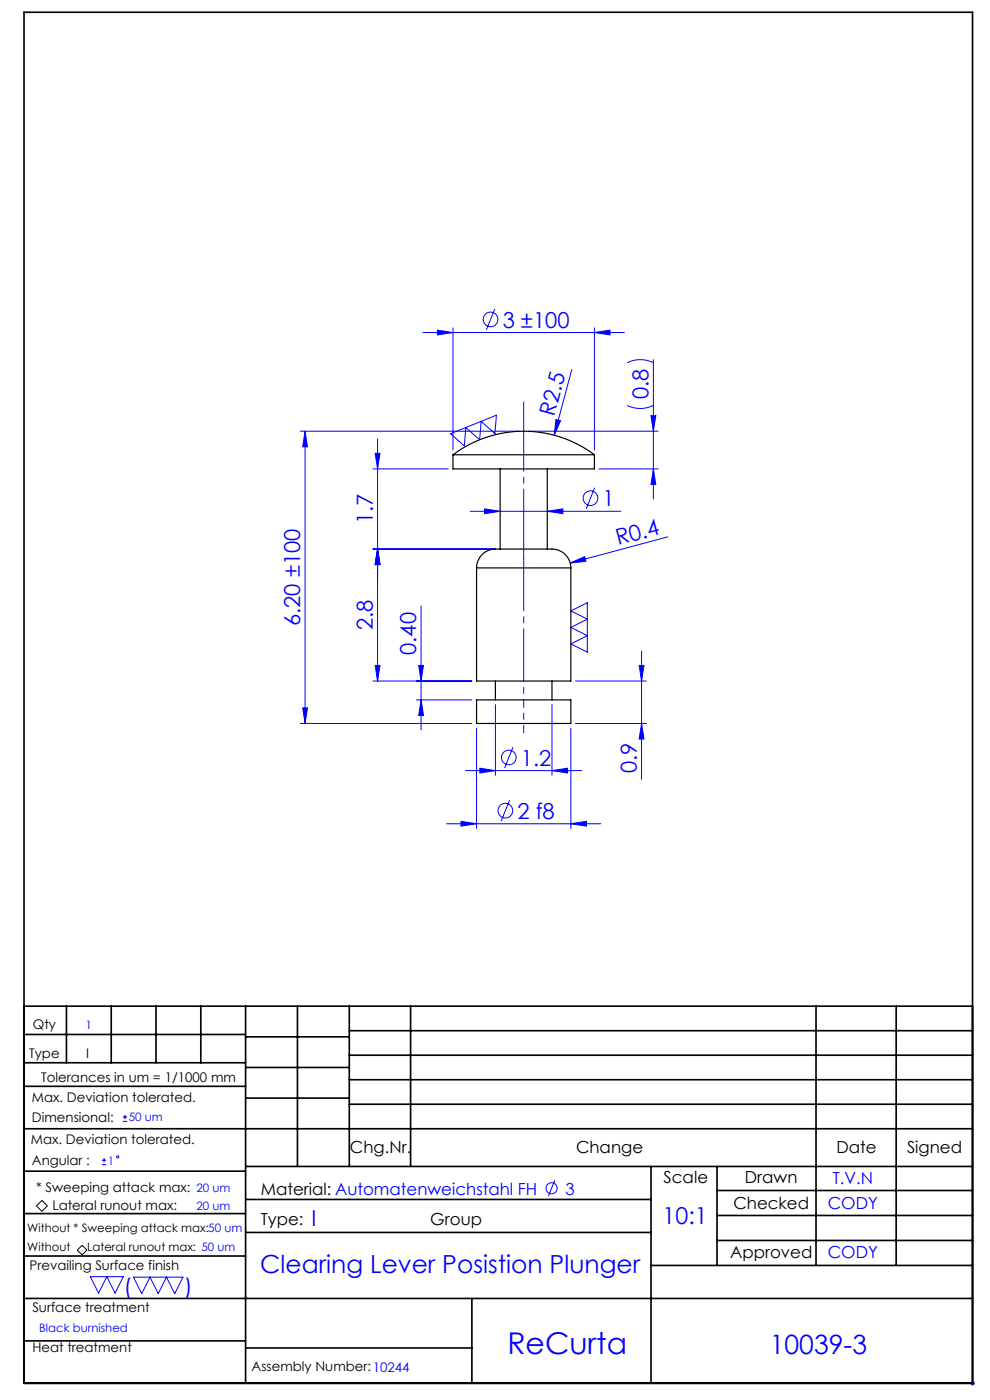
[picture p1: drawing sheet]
<svg xmlns="http://www.w3.org/2000/svg" width="210mm" height="297mm" viewBox="0 0 210 297" stroke-linecap="round" stroke-linejoin="round" font-family="sans-serif">
<g fill="none" stroke="#00f" stroke-width=".21">
<path d="M89.7 70.5h42.7M92.8 70l3.3 .5-3.3 .6zM96.1 69.5v26M105 65.5l-1.8 4.5M121.3 78.4l-3.7 13.9M126.1 70.5l3.3-.5v1.1zM126.1 69.5v26M133 77a6.2 6.2 0 0 1 5.6 0M138.6 76.3v29.5M63.7 91.5h46.4M64.7 91.5v62M64.7 91.5l.5 3.3h-1z"/>
<path d="M79.1 99.5h16M79.6 96.2h1l-.5 3.3zM80.1 93.1v51.4M95.6 92l9.7-3.9-.3 3.9-2.9-2.6-.4 3.9-2.9-2.6-.3 3.9zM112.1 91.5h27.5M117.9 89l1 .3-1.3 3zM127.1 99.5h12.5M133 86a6.2 6.2 0 0 0 5.6 0M138.1 88.2h1l-.5 3.3zM138.6 99.5l.5 3.3h-1zM79.1 116.5h26M80.1 116.5l.5 3.3h-1z"/>
<path d="M99.7 108.5h32M102.8 108l3.3 .5-3.3 .5zM116.1 108.5l3.3-.5v1zM121 119.4l3-1.3 .3 1zM126.1 103.5l-1.7 4.4M141.6 113.9l-20.6 5.5M89.3 128.6v26.2M121.1 129.6l3.5-1.7v10.5l-3.5-1.8 3.5-1.7-3.5-1.8 3.5-1.7zM136.1 138.1v27.2M63.7 153.5h36.4M64.2 150.2h1l-.5 3.3zM79.1 144.5h21"/>
<path d="M79.6 141.2h1l-.5 3.3zM88.3 148.5h11.8M88.8 141.2h1l-.5 3.3zM89.3 148.5l.5 3.3h-1zM101.1 154.5v21.3M105.1 149.5v15M108.8 158.5l-1.8 4.4M117.1 149.5v15M121.1 154.5v21.3M122.1 144.5h15M122.1 153.5h15M135.6 141.2h1l-.5 3.3z"/>
<path d="M136.1 153.5l.5 3.3h-1zM94.7 174.8h32.7M97.8 174.2l3.3 .6-3.3 .5zM98.7 163.5h24.7M101.8 163l3.3 .5-3.3 .5zM108.1 169.8l-1.8 4.4M117.1 163.5l3.3-.5v1zM121.1 174.8l3.3-.6v1.1zM26 237.9h1M26 237h1M26.5 236.5v.9M21.6 247.1h.9"/>
<path d="M21.6 246.1h.9M22.1 245.7v.9M117.7 250.4l-1.4 3.4M19.2 270.8h7l-1.8 3.5-1.7-3.5-1.8 3.5zM28.3 270.9h10.5l-1.7 3.5-1.8-3.5-1.7 3.5-1.8-3.5-1.7 3.5zM205.8 293.5h1M205.9 293.1l.7 .7M206.3 293v1M206.6 293.1l-.7 .7"/>
<circle cx="104.1" cy="67.8" r="1.56"/>
<circle cx="125.3" cy="105.7" r="1.56"/>
<circle cx="107.2" cy="172" r="1.56"/>
<circle cx="107.9" cy="160.7" r="1.56"/>
<circle cx="25" cy="245.4" r=".24"/>
<circle cx="117" cy="252.1" r="1.18"/>
</g>
<path d="M8.9 254.7l1.2 1.1-1.2 1.2-1.2-1.2zM16.4 265.2l1-1 1 1-1 1z" fill="none" stroke="#000" stroke-width=".21"/>
<path d="M111.1 118.5v26" fill="none" stroke="#00f" stroke-width=".21" stroke-dasharray="15.2 1.3 1.3 1.3" stroke-dashoffset="4.1"/>
<path d="M111.1 144.5v4" fill="none" stroke="#00f" stroke-width=".21" stroke-dasharray="15.2 1.3 1.3 1.3" stroke-dashoffset="15.1"/>
<path d="M111.1 148.5v7" fill="none" stroke="#00f" stroke-width=".21" stroke-dasharray="15.2 1.3 1.3 1.3" stroke-dashoffset="13.6"/>
<path d="M111.1 118.5v-33.2" fill="none" stroke="#00f" stroke-width=".21" stroke-dasharray="15.2 1.3 1.3 1.3" stroke-dashoffset=".5"/>
<g fill="none" stroke="#000" stroke-width=".35">
<path d="M5.1 2.6h201.2v290.9h-201.2zM5.1 213.5h201.2M5.1 219.5h47M14.1 213.5v12M23.6 213.5v12M33.1 213.5v12M42.6 213.5v12M52.1 213.5v80M52.1 220h22M63.1 213.5v34M74.1 218.7h132.2M74.1 213.5v34"/>
<path d="M87.1 213.5v34M173.1 213.5v55M190.1 213.5v55M5.1 239.5h201.2M5.1 230.5h47M5.1 225.5h47M52.1 226.5h22M52.1 233h22M74.1 223.9h132.2M74.1 229.1h132.2M74.1 234.3h132.2M5.1 257.5h47"/>
<path d="M5.1 248.5h47M52.1 247.5h154.2M52.1 254.5h86M138.1 247.5v46M152.1 247.5v21M152.1 252.6h54.2M152.1 257.9h54.2M5.1 275.5h201.2M5.1 266.5h47M52.1 261.5h86M100.1 275.5v18M138.1 268.5h68.2"/>
<path d="M152.1 263.2h54.2M5.1 284.5h47M52.1 286h48"/>
</g>
<g fill="#00f">
<path d="M121 119.4l3-1.3 .3 1z"/>
<path d="M117.9 89l1 .3-1.3 3z"/>
<path d="M97.8 174.2l3.3 .6-3.3 .5zM121.1 174.8l3.3-.6v1.1zM92.8 70l3.3 .5-3.3 .6zM126.1 70.5l3.3-.5v1.1zM101.8 163l3.3 .5-3.3 .5zM117.1 163.5l3.3-.5v1zM102.8 108l3.3 .5-3.3 .5zM116.1 108.5l3.3-.5v1z"/>
<path d="M138.6 99.5l.5 3.3h-1zM138.1 88.2h1l-.5 3.3z"/>
<path d="M135.6 141.2h1l-.5 3.3zM136.1 153.5l.5 3.3h-1zM88.8 141.2h1l-.5 3.3zM89.3 148.5l.5 3.3h-1zM80.1 116.5l.5 3.3h-1zM79.6 141.2h1l-.5 3.3zM79.6 96.2h1l-.5 3.3zM80.1 116.5l.5 3.3h-1zM64.7 91.5l.5 3.3h-1zM64.2 150.2h1l-.5 3.3z"/>
</g>
<path d="M96.1 96.5a25 25 0 0 1 30 0M96.1 96.5v3h30v-3M96.1 96.5h30M106.1 99.5v17M116.1 99.5v17M101.1 120.5a4.3 4.3 0 0 1 5.1-4h7a21.5 21.5 0 0 1 5.3 .2 4 4 0 0 1 2.6 3.8M101.1 120.5v24h20v-24M101.1 120.5h20M101.1 148.5h20v5h-20zM105.1 144.5v4M117.1 144.5v4" fill="none" stroke="#000" stroke-width=".25"/>
<text font-size="6.3" fill="#00f" x="107.6" y="287.3">ReCurta</text>
<text font-size="5.6" fill="#00f" x="163.3" y="287.2">10039-3</text>
<text font-size="5.3" fill="#00f" x="55.2" y="270.1">Clearing Lever Posistion Plunger</text>
<text font-size="4.9" fill="#00f" x="140.6" y="259.7">10:1</text>
<g font-size="4.7" fill="#00f">
<text x="106.6" y="69.5">3 ±100</text>
<text x="117.6" y="88.4" transform="rotate(-75 117.6 88.4)">R2.5</text>
<text x="137.6" y="84.7" transform="rotate(-90 137.6 84.7)">0.8</text>
<text x="127.8" y="107.4">1</text>
<text x="79.1" y="111.2" transform="rotate(-90 79.1 111.2)">1.7</text>
<text x="131.2" y="115.7" transform="rotate(-15 131.2 115.7)">R0.4</text>
<text x="63.7" y="132.8" transform="rotate(-90 63.7 132.8)">6.20 ±100</text>
<text x="79.1" y="133.7" transform="rotate(-90 79.1 133.7)">2.8</text>
<text x="88.3" y="138.9" transform="rotate(-90 88.3 138.9)">0.40</text>
<text x="110.5" y="162.4">1.2</text>
<text x="135.1" y="164" transform="rotate(-90 135.1 164)">0.9</text>
<text x="109.8" y="173.7">2 f8</text>
<text x="66.1" y="260">I</text>
<text x="26.2" y="274.4">(</text>
<text x="39.2" y="274.4">)</text>
</g>
<g font-size="3.5">
<text x="74.2" y="244.7">Chg.Nr.</text>
<text x="122.2" y="244.7">Change</text>
<text x="177.4" y="244.7">Date</text>
<text x="192.4" y="244.7">Signed</text>
<text x="140.8" y="250.9">Scale</text>
<text x="158" y="250.9">Drawn</text>
<text x="55.3" y="253.5">Material: Automatenweichstahl FH</text>
<text x="155.6" y="256.4">Checked</text>
<text x="55.3" y="259.8">Type:</text>
<text x="91.3" y="259.8">Group</text>
<text x="154.9" y="266.9">Approved</text>
</g>
<g font-size="3.5" fill="#00f">
<text x="176.6" y="251.1">T.V.N</text>
<text x="119.9" y="253.4">3</text>
<text x="175.6" y="256.6">CODY</text>
<text x="175.6" y="267">CODY</text>
</g>
<g font-size="2.8">
<text x="7" y="218.4">Qty</text>
<text x="6.2" y="224.5">Type</text>
<text x="18.2" y="224.5">I</text>
<text x="6.8" y="233.7">Max. Deviation tolerated.</text>
<text x="8.8" y="229.4">Tolerances in um = 1/1000 mm</text>
<text x="6.8" y="238.1">Dimensional:</text>
<text x="6.6" y="242.8">Max. Deviation tolerated.</text>
<text x="6.8" y="247.1">Angular :</text>
<text x="7.6" y="252.9">* Sweeping attack max:</text>
<text x="11.2" y="256.7">Lateral runout max:</text>
<text x="6.3" y="269.5">Prevailing Surface finish</text>
<text x="6.9" y="278.3">Surface treatment</text>
<text x="6.9" y="286.7">Heat treatment</text>
<text x="53.4" y="290.9">Assembly Number:10244</text>
</g>
<g font-size="2.5" fill="#00f">
<text x="18.1" y="218.3">1</text>
<text x="27.3" y="237.9">50 um</text>
<text x="22.9" y="247.1">1</text>
<text x="41.7" y="256.6">20 um</text>
<text x="41.7" y="252.9">20 um</text>
<text x="8.3" y="282.6">Black burnished</text>
</g>
<g font-size="2.5">
<text x="5.8" y="261.4">Without * Sweeping attack max:50 um</text>
<text x="5.8" y="265.4">Without</text>
<text x="18.5" y="265.3">Lateral runout max: 50 um</text>
</g>
</svg>
